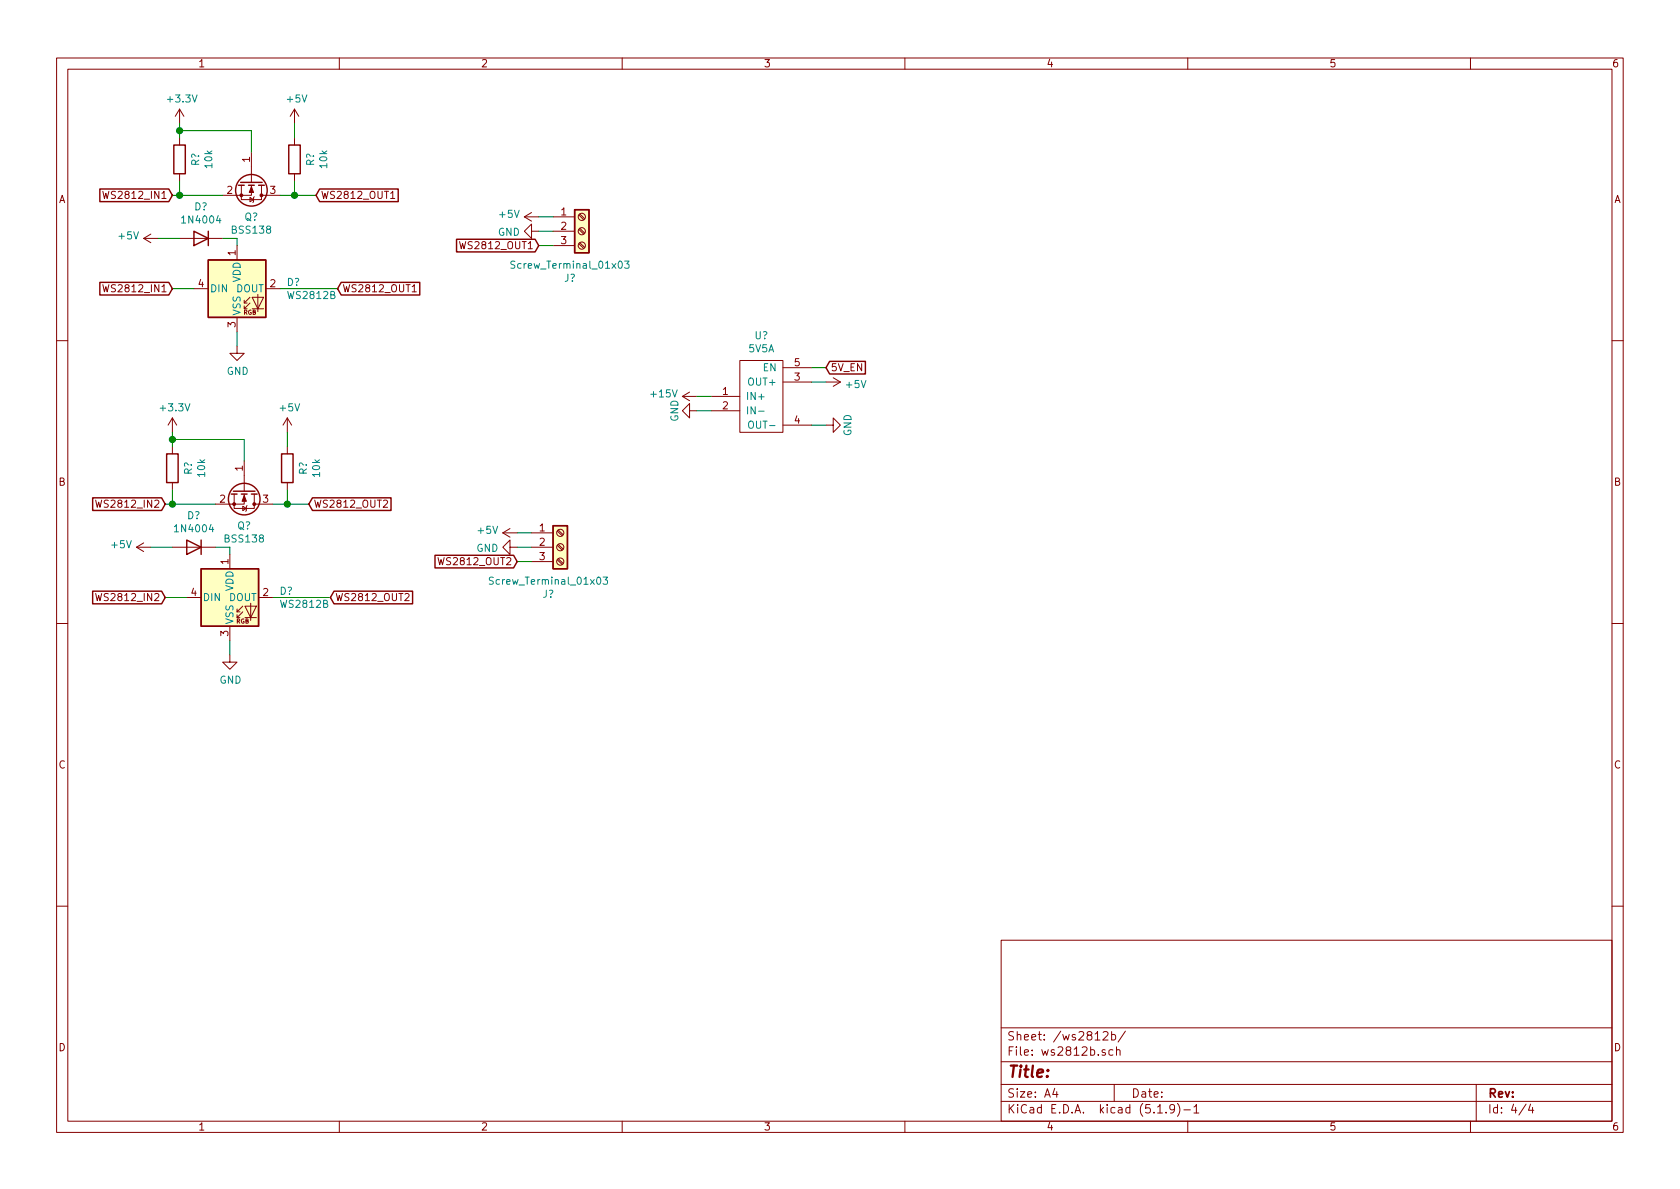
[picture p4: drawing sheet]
EESchema Schematic File Version 4
EELAYER 30 0
EELAYER END
$Descr A4 11693 8268
encoding utf-8
Sheet 4 4
Title ""
Date ""
Rev ""
Comp ""
Comment1 ""
Comment2 ""
Comment3 ""
Comment4 ""
$EndDescr
$Comp
L 250-402_000-012:5V5A U?
U 1 1
P 5300 3050
F 0 "U?" H 5300 3775 50  0000 C CNN
F 1 "5V5A" H 5300 3684 50  0000 C CNN
F 2 "1043:5V5A" H 5300 3050 50  0001 C CNN
F 3 "" H 5300 3050 50  0001 C CNN
	1    5300 3050
	1    0    0    -1  
$EndComp
$Comp
L power:+15V #PWR?
U 1 1
P 4850 2750
F 0 "#PWR?" H 4850 2600 50  0001 C CNN
F 1 "+15V" V 4865 2878 50  0000 L CNN
F 2 "" H 4850 2750 50  0001 C CNN
F 3 "" H 4850 2750 50  0001 C CNN
	1    4850 2750
	0    -1   -1   0   
$EndComp
$Comp
L power:GND #PWR?
U 1 1
P 4850 2850
AR Path="/5D78A622/60D9660E" Ref="#PWR?"  Part="1" 
AR Path="/5C5B93EE/60D9660E" Ref="#PWR?"  Part="1" 
AR Path="/60821925/60D9660E" Ref="#PWR?"  Part="1" 
AR Path="/6083BF33/60D9660E" Ref="#PWR?"  Part="1" 
AR Path="/60D9660E" Ref="#PWR0167"  Part="1" 
AR Path="/61143A89/60D9660E" Ref="#PWR?"  Part="1" 
F 0 "#PWR?" H 4850 2600 50  0001 C CNN
F 1 "GND" H 4850 2700 50  0000 C CNN
F 2 "" H 4850 2850 50  0000 C CNN
F 3 "" H 4850 2850 50  0000 C CNN
	1    4850 2850
	0    1    1    0   
$EndComp
$Comp
L power:GND #PWR?
U 1 1
P 5750 2950
AR Path="/5D78A622/60D96B9D" Ref="#PWR?"  Part="1" 
AR Path="/5C5B93EE/60D96B9D" Ref="#PWR?"  Part="1" 
AR Path="/60821925/60D96B9D" Ref="#PWR?"  Part="1" 
AR Path="/6083BF33/60D96B9D" Ref="#PWR?"  Part="1" 
AR Path="/60D96B9D" Ref="#PWR0168"  Part="1" 
AR Path="/61143A89/60D96B9D" Ref="#PWR?"  Part="1" 
F 0 "#PWR?" H 5750 2700 50  0001 C CNN
F 1 "GND" H 5750 2800 50  0000 C CNN
F 2 "" H 5750 2950 50  0000 C CNN
F 3 "" H 5750 2950 50  0000 C CNN
	1    5750 2950
	0    -1   -1   0   
$EndComp
$Comp
L power:+5V #PWR?
U 1 1
P 5750 2650
F 0 "#PWR?" H 5750 2500 50  0001 C CNN
F 1 "+5V" V 5765 2778 50  0000 L CNN
F 2 "" H 5750 2650 50  0001 C CNN
F 3 "" H 5750 2650 50  0001 C CNN
	1    5750 2650
	0    1    1    0   
$EndComp
Wire Wire Line
	4850 2750 4950 2750
Wire Wire Line
	4950 2850 4850 2850
Wire Wire Line
	5650 2950 5750 2950
Wire Wire Line
	5650 2650 5750 2650
Wire Wire Line
	5650 2550 5750 2550
Text GLabel 5750 2550 2    50   Input ~ 0
5V_EN
$Comp
L LED:WS2812B D?
U 1 1
P 1650 2000
F 0 "D?" H 1994 2046 50  0000 L CNN
F 1 "WS2812B" H 1994 1955 50  0000 L CNN
F 2 "LED_SMD:LED_WS2812B_PLCC4_5.0x5.0mm_P3.2mm" H 1700 1700 50  0001 L TNN
F 3 "https://cdn-shop.adafruit.com/datasheets/WS2812B.pdf" H 1750 1625 50  0001 L TNN
	1    1650 2000
	1    0    0    -1  
$EndComp
$Comp
L power:GND #PWR?
U 1 1
P 1650 2400
AR Path="/60E314D1/60E81539" Ref="#PWR?"  Part="1" 
AR Path="/60E81539" Ref="#PWR0172"  Part="1" 
AR Path="/61143A89/60E81539" Ref="#PWR?"  Part="1" 
F 0 "#PWR?" H 1650 2150 50  0001 C CNN
F 1 "GND" H 1655 2227 50  0000 C CNN
F 2 "" H 1650 2400 50  0001 C CNN
F 3 "" H 1650 2400 50  0001 C CNN
	1    1650 2400
	1    0    0    -1  
$EndComp
$Comp
L power:+5V #PWR?
U 1 1
P 1100 1650
F 0 "#PWR?" H 1100 1500 50  0001 C CNN
F 1 "+5V" V 1115 1778 50  0000 L CNN
F 2 "" H 1100 1650 50  0001 C CNN
F 3 "" H 1100 1650 50  0001 C CNN
	1    1100 1650
	0    -1   -1   0   
$EndComp
$Comp
L Device:D D?
U 1 1
P 1400 1650
F 0 "D?" H 1400 1433 50  0000 C CNN
F 1 "1N4004" H 1400 1524 50  0000 C CNN
F 2 "Diodes_SMD:D_SMB_Handsoldering" H 1400 1650 50  0001 C CNN
F 3 "~" H 1400 1650 50  0001 C CNN
	1    1400 1650
	-1   0    0    1   
$EndComp
Wire Wire Line
	1100 1650 1250 1650
Wire Wire Line
	1550 1650 1650 1650
Wire Wire Line
	1650 1650 1650 1700
Wire Wire Line
	1650 2400 1650 2300
Wire Wire Line
	1950 2000 2350 2000
Text GLabel 2350 2000 2    50   Input ~ 0
WS2812_OUT1
Text GLabel 1200 2000 0    50   Input ~ 0
WS2812_IN1
Wire Wire Line
	1350 2000 1200 2000
$Comp
L Transistor_FET:BSS138 Q?
U 1 1
P 1750 1250
F 0 "Q?" V 1999 1250 50  0000 C CNN
F 1 "BSS138" V 2090 1250 50  0000 C CNN
F 2 "Package_TO_SOT_SMD:SOT-23" H 1950 1175 50  0001 L CIN
F 3 "https://www.onsemi.com/pub/Collateral/BSS138-D.PDF" H 1750 1250 50  0001 L CNN
	1    1750 1250
	0    1    1    0   
$EndComp
Text GLabel 2200 1350 2    50   Input ~ 0
WS2812_OUT1
$Comp
L Device:R R?
U 1 1
P 1250 1100
AR Path="/608AAF41/60EED41E" Ref="R?"  Part="1" 
AR Path="/60EED41E" Ref="R29"  Part="1" 
AR Path="/61143A89/60EED41E" Ref="R?"  Part="1" 
F 0 "R?" V 1135 1100 50  0000 C CNN
F 1 "10k" V 1044 1100 50  0000 C CNN
F 2 "Resistors_SMD:R_0603_HandSoldering" V 1180 1100 50  0001 C CNN
F 3 "~" H 1250 1100 50  0001 C CNN
	1    1250 1100
	-1   0    0    1   
$EndComp
$Comp
L Device:R R?
U 1 1
P 2050 1100
AR Path="/608AAF41/60EEDBFE" Ref="R?"  Part="1" 
AR Path="/60EEDBFE" Ref="R31"  Part="1" 
AR Path="/61143A89/60EEDBFE" Ref="R?"  Part="1" 
F 0 "R?" V 1935 1100 50  0000 C CNN
F 1 "10k" V 1844 1100 50  0000 C CNN
F 2 "Resistors_SMD:R_0603_HandSoldering" V 1980 1100 50  0001 C CNN
F 3 "~" H 2050 1100 50  0001 C CNN
	1    2050 1100
	-1   0    0    1   
$EndComp
$Comp
L power:+3.3V #PWR?
U 1 1
P 1250 850
AR Path="/60E314D1/60EEE18A" Ref="#PWR?"  Part="1" 
AR Path="/60EEE18A" Ref="#PWR0174"  Part="1" 
AR Path="/61143A89/60EEE18A" Ref="#PWR?"  Part="1" 
F 0 "#PWR?" H 1250 700 50  0001 C CNN
F 1 "+3.3V" H 1265 1023 50  0000 C CNN
F 2 "" H 1250 850 50  0001 C CNN
F 3 "" H 1250 850 50  0001 C CNN
	1    1250 850 
	1    0    0    -1  
$EndComp
$Comp
L power:+5V #PWR?
U 1 1
P 2050 850
F 0 "#PWR?" H 2050 700 50  0001 C CNN
F 1 "+5V" H 2065 1023 50  0000 C CNN
F 2 "" H 2050 850 50  0001 C CNN
F 3 "" H 2050 850 50  0001 C CNN
	1    2050 850 
	1    0    0    -1  
$EndComp
Wire Wire Line
	1950 1350 2050 1350
Wire Wire Line
	2050 1250 2050 1350
Connection ~ 2050 1350
Wire Wire Line
	2050 1350 2200 1350
Wire Wire Line
	2050 950  2050 850 
Wire Wire Line
	1250 950  1250 900 
Wire Wire Line
	1250 900  1750 900 
Wire Wire Line
	1750 900  1750 1050
Connection ~ 1250 900 
Wire Wire Line
	1250 900  1250 850 
Wire Wire Line
	1550 1350 1250 1350
Wire Wire Line
	1250 1250 1250 1350
Connection ~ 1250 1350
Wire Wire Line
	1250 1350 1200 1350
Text GLabel 1200 1350 0    50   Input ~ 0
WS2812_IN1
$Comp
L Connector:Screw_Terminal_01x03 J?
U 1 1
P 3900 3800
F 0 "J?" H 3818 3475 50  0000 C CNN
F 1 "Screw_Terminal_01x03" H 3818 3566 50  0000 C CNN
F 2 "Connector_Phoenix_MSTB:PhoenixContact_MSTBVA_2,5_3-G-5,08_1x03_P5.08mm_Vertical" H 3900 3800 50  0001 C CNN
F 3 "~" H 3900 3800 50  0001 C CNN
	1    3900 3800
	1    0    0    -1  
$EndComp
Wire Wire Line
	3700 3900 3600 3900
Text GLabel 3750 1700 0    50   Input ~ 0
WS2812_OUT1
Wire Wire Line
	3700 3800 3600 3800
Wire Wire Line
	3700 3700 3600 3700
$Comp
L power:+5V #PWR?
U 1 1
P 3600 3700
F 0 "#PWR?" H 3600 3550 50  0001 C CNN
F 1 "+5V" V 3615 3828 50  0000 L CNN
F 2 "" H 3600 3700 50  0001 C CNN
F 3 "" H 3600 3700 50  0001 C CNN
	1    3600 3700
	0    -1   -1   0   
$EndComp
$Comp
L power:GND #PWR?
U 1 1
P 3600 3800
AR Path="/5D78A622/615E9EEF" Ref="#PWR?"  Part="1" 
AR Path="/5C5B93EE/615E9EEF" Ref="#PWR?"  Part="1" 
AR Path="/60821925/615E9EEF" Ref="#PWR?"  Part="1" 
AR Path="/6083BF33/615E9EEF" Ref="#PWR?"  Part="1" 
AR Path="/615E9EEF" Ref="#PWR0196"  Part="1" 
AR Path="/61143A89/615E9EEF" Ref="#PWR?"  Part="1" 
F 0 "#PWR?" H 3600 3550 50  0001 C CNN
F 1 "GND" V 3605 3672 50  0000 R CNN
F 2 "" H 3600 3800 50  0000 C CNN
F 3 "" H 3600 3800 50  0000 C CNN
	1    3600 3800
	0    1    1    0   
$EndComp
$Comp
L LED:WS2812B D?
U 1 1
P 1600 4150
F 0 "D?" H 1944 4196 50  0000 L CNN
F 1 "WS2812B" H 1944 4105 50  0000 L CNN
F 2 "LED_SMD:LED_WS2812B_PLCC4_5.0x5.0mm_P3.2mm" H 1650 3850 50  0001 L TNN
F 3 "https://cdn-shop.adafruit.com/datasheets/WS2812B.pdf" H 1700 3775 50  0001 L TNN
	1    1600 4150
	1    0    0    -1  
$EndComp
$Comp
L power:GND #PWR?
U 1 1
P 1600 4550
AR Path="/60E314D1/618B5FDA" Ref="#PWR?"  Part="1" 
AR Path="/618B5FDA" Ref="#PWR0199"  Part="1" 
AR Path="/61143A89/618B5FDA" Ref="#PWR?"  Part="1" 
F 0 "#PWR?" H 1600 4300 50  0001 C CNN
F 1 "GND" H 1605 4377 50  0000 C CNN
F 2 "" H 1600 4550 50  0001 C CNN
F 3 "" H 1600 4550 50  0001 C CNN
	1    1600 4550
	1    0    0    -1  
$EndComp
$Comp
L power:+5V #PWR?
U 1 1
P 1050 3800
F 0 "#PWR?" H 1050 3650 50  0001 C CNN
F 1 "+5V" V 1065 3928 50  0000 L CNN
F 2 "" H 1050 3800 50  0001 C CNN
F 3 "" H 1050 3800 50  0001 C CNN
	1    1050 3800
	0    -1   -1   0   
$EndComp
$Comp
L Device:D D?
U 1 1
P 1350 3800
F 0 "D?" H 1350 3583 50  0000 C CNN
F 1 "1N4004" H 1350 3674 50  0000 C CNN
F 2 "Diodes_SMD:D_SMB_Handsoldering" H 1350 3800 50  0001 C CNN
F 3 "~" H 1350 3800 50  0001 C CNN
	1    1350 3800
	-1   0    0    1   
$EndComp
Wire Wire Line
	1050 3800 1200 3800
Wire Wire Line
	1500 3800 1600 3800
Wire Wire Line
	1600 3800 1600 3850
Wire Wire Line
	1600 4550 1600 4450
Wire Wire Line
	1900 4150 2300 4150
Text GLabel 2300 4150 2    50   Input ~ 0
WS2812_OUT2
Text GLabel 1150 4150 0    50   Input ~ 0
WS2812_IN2
Wire Wire Line
	1300 4150 1150 4150
$Comp
L Transistor_FET:BSS138 Q?
U 1 1
P 1700 3400
F 0 "Q?" V 1949 3400 50  0000 C CNN
F 1 "BSS138" V 2040 3400 50  0000 C CNN
F 2 "Package_TO_SOT_SMD:SOT-23" H 1900 3325 50  0001 L CIN
F 3 "https://www.onsemi.com/pub/Collateral/BSS138-D.PDF" H 1700 3400 50  0001 L CNN
	1    1700 3400
	0    1    1    0   
$EndComp
Text GLabel 2150 3500 2    50   Input ~ 0
WS2812_OUT2
$Comp
L Device:R R?
U 1 1
P 1200 3250
AR Path="/608AAF41/618B5FFB" Ref="R?"  Part="1" 
AR Path="/618B5FFB" Ref="R22"  Part="1" 
AR Path="/61143A89/618B5FFB" Ref="R?"  Part="1" 
F 0 "R?" V 1085 3250 50  0000 C CNN
F 1 "10k" V 994 3250 50  0000 C CNN
F 2 "Resistors_SMD:R_0603_HandSoldering" V 1130 3250 50  0001 C CNN
F 3 "~" H 1200 3250 50  0001 C CNN
	1    1200 3250
	-1   0    0    1   
$EndComp
$Comp
L Device:R R?
U 1 1
P 2000 3250
AR Path="/608AAF41/618B6001" Ref="R?"  Part="1" 
AR Path="/618B6001" Ref="R30"  Part="1" 
AR Path="/61143A89/618B6001" Ref="R?"  Part="1" 
F 0 "R?" V 1885 3250 50  0000 C CNN
F 1 "10k" V 1794 3250 50  0000 C CNN
F 2 "Resistors_SMD:R_0603_HandSoldering" V 1930 3250 50  0001 C CNN
F 3 "~" H 2000 3250 50  0001 C CNN
	1    2000 3250
	-1   0    0    1   
$EndComp
$Comp
L power:+3.3V #PWR?
U 1 1
P 1200 3000
AR Path="/60E314D1/618B6007" Ref="#PWR?"  Part="1" 
AR Path="/618B6007" Ref="#PWR0201"  Part="1" 
AR Path="/61143A89/618B6007" Ref="#PWR?"  Part="1" 
F 0 "#PWR?" H 1200 2850 50  0001 C CNN
F 1 "+3.3V" H 1215 3173 50  0000 C CNN
F 2 "" H 1200 3000 50  0001 C CNN
F 3 "" H 1200 3000 50  0001 C CNN
	1    1200 3000
	1    0    0    -1  
$EndComp
$Comp
L power:+5V #PWR?
U 1 1
P 2000 3000
F 0 "#PWR?" H 2000 2850 50  0001 C CNN
F 1 "+5V" H 2015 3173 50  0000 C CNN
F 2 "" H 2000 3000 50  0001 C CNN
F 3 "" H 2000 3000 50  0001 C CNN
	1    2000 3000
	1    0    0    -1  
$EndComp
Wire Wire Line
	1900 3500 2000 3500
Wire Wire Line
	2000 3400 2000 3500
Connection ~ 2000 3500
Wire Wire Line
	2000 3500 2150 3500
Wire Wire Line
	2000 3100 2000 3000
Wire Wire Line
	1200 3100 1200 3050
Wire Wire Line
	1200 3050 1700 3050
Wire Wire Line
	1700 3050 1700 3200
Connection ~ 1200 3050
Wire Wire Line
	1200 3050 1200 3000
Wire Wire Line
	1500 3500 1200 3500
Wire Wire Line
	1200 3400 1200 3500
Connection ~ 1200 3500
Wire Wire Line
	1200 3500 1150 3500
Text GLabel 1150 3500 0    50   Input ~ 0
WS2812_IN2
$Comp
L Connector:Screw_Terminal_01x03 J?
U 1 1
P 4050 1600
F 0 "J?" H 3968 1275 50  0000 C CNN
F 1 "Screw_Terminal_01x03" H 3968 1366 50  0000 C CNN
F 2 "Connector_Phoenix_MSTB:PhoenixContact_MSTBVA_2,5_3-G-5,08_1x03_P5.08mm_Vertical" H 4050 1600 50  0001 C CNN
F 3 "~" H 4050 1600 50  0001 C CNN
	1    4050 1600
	1    0    0    -1  
$EndComp
Wire Wire Line
	3850 1700 3750 1700
Text GLabel 3600 3900 0    50   Input ~ 0
WS2812_OUT2
Wire Wire Line
	3850 1600 3750 1600
Wire Wire Line
	3850 1500 3750 1500
$Comp
L power:+5V #PWR?
U 1 1
P 3750 1500
F 0 "#PWR?" H 3750 1350 50  0001 C CNN
F 1 "+5V" V 3765 1628 50  0000 L CNN
F 2 "" H 3750 1500 50  0001 C CNN
F 3 "" H 3750 1500 50  0001 C CNN
	1    3750 1500
	0    -1   -1   0   
$EndComp
$Comp
L power:GND #PWR?
U 1 1
P 3750 1600
AR Path="/5D78A622/618B6032" Ref="#PWR?"  Part="1" 
AR Path="/5C5B93EE/618B6032" Ref="#PWR?"  Part="1" 
AR Path="/60821925/618B6032" Ref="#PWR?"  Part="1" 
AR Path="/6083BF33/618B6032" Ref="#PWR?"  Part="1" 
AR Path="/618B6032" Ref="#PWR0204"  Part="1" 
AR Path="/61143A89/618B6032" Ref="#PWR?"  Part="1" 
F 0 "#PWR?" H 3750 1350 50  0001 C CNN
F 1 "GND" V 3755 1472 50  0000 R CNN
F 2 "" H 3750 1600 50  0000 C CNN
F 3 "" H 3750 1600 50  0000 C CNN
	1    3750 1600
	0    1    1    0   
$EndComp
$EndSCHEMATC
